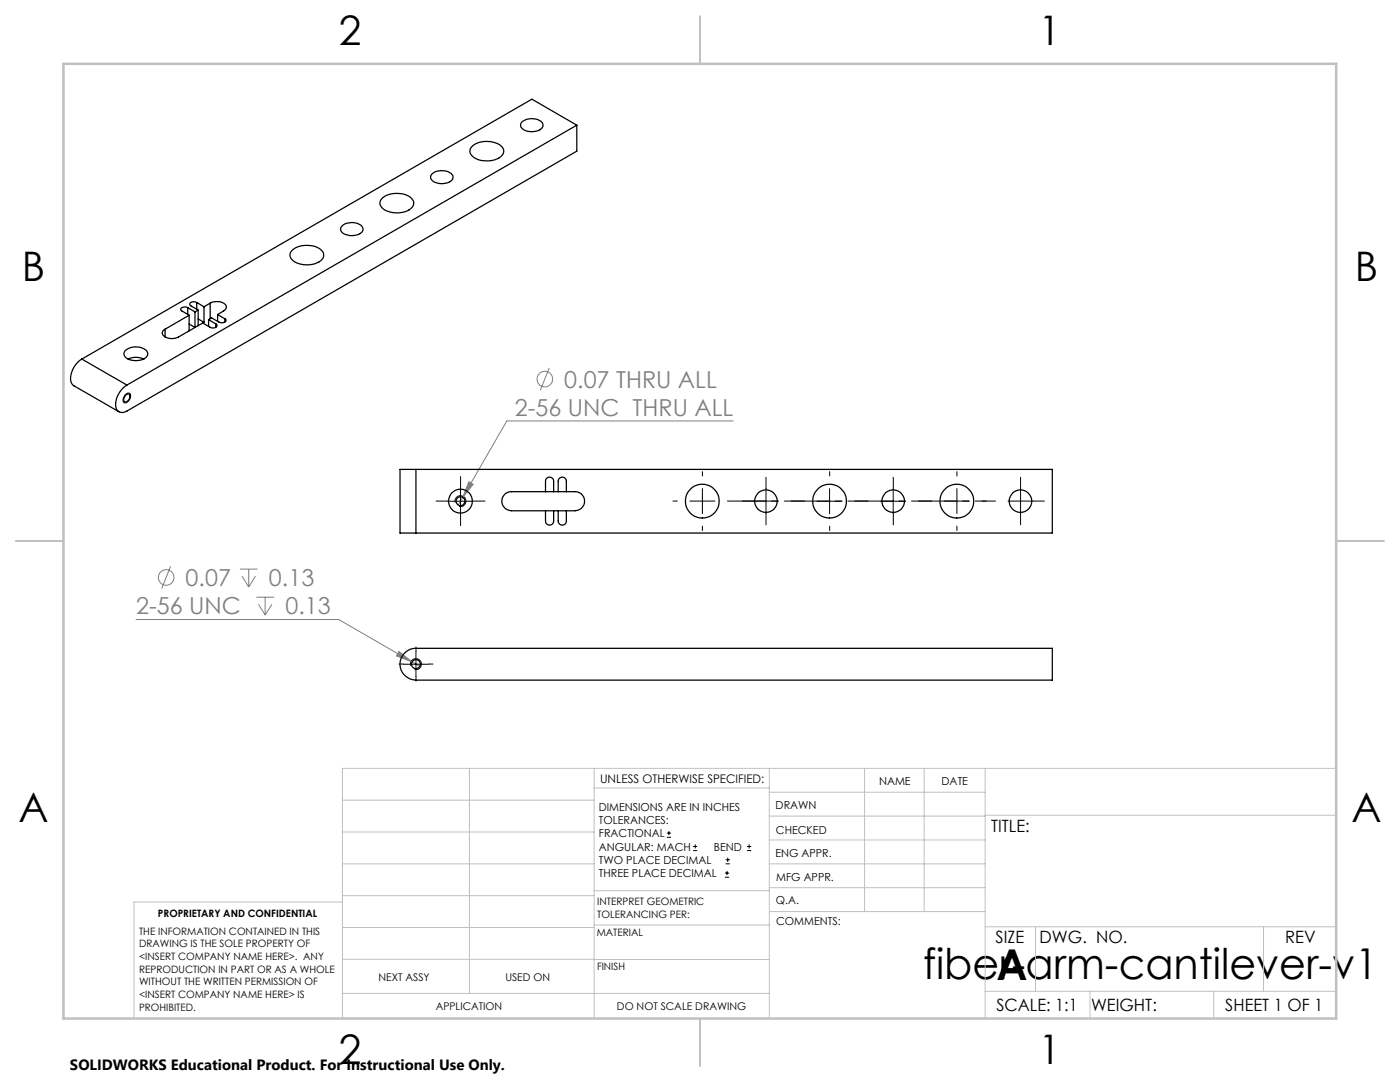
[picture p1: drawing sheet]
<svg xmlns="http://www.w3.org/2000/svg" width="279mm" height="216mm" viewBox="0 0 279 216" stroke-linecap="round" stroke-linejoin="round" font-family="sans-serif">
<g fill="none" stroke="#808080" stroke-width=".2">
<path d="M109.6 73.4l-1.8 4.5M92.4 99.2l-1 1.6M93.6 96.1l.8 .5-2 2.6zM146.3 84h-45.2l-8.7 15.2M34 113l-1.7 4.4M47.9 113.6h3.5M48.3 115l1.3 2.1M49.6 113.6v3.5M51 115l-1.4 2.1M51.2 119.2h3.5M52.9 119.2v3.5M27.2 123.6h40.4l14.6 8.5"/>
<path d="M51.6 120.6l1.3 2.1M54.3 120.6l-1.4 2.1M79.6 130l2.6 2.1-3.1-1.2zM82.2 132.1l1.6 .9"/>
<circle cx="108.7" cy="75.7" r="1.56"/>
<circle cx="33.2" cy="115.2" r="1.56"/>
</g>
<g fill="none" stroke="#000" stroke-width=".2">
<path d="M25 78.8a.58 .58 0 0 1 .8-.3 .58 .58 0 0 1 .2 .8 1.07 1.07 0 0 1-1.3 1l-.1-.6zM91.9 97.5v5M165.6 97.5v5M178.3 97.5v5M89.4 100h5M90.8 100.3a1.1 1.1 0 0 1 1-1.4 1.1 1.1 0 0 1 1.2 1.2 1.1 1.1 0 0 1-1.4 1M163.1 100h5M175.8 100h5M80.5 132.5h5M82 132.8a1.09 1.09 0 0 1 .9-1.4 1.09 1.09 0 0 1 1.2 1.2 1.09 1.09 0 0 1-1.4 1M83 130v5M133.1 167.1h.8"/>
<path d="M133.1 166.2h.8M133.5 165.8v.9M138.3 169.7h.8M138.3 168.9h.8M138.7 168.5v.8M144.7 175h.8M144.7 174.2h.8M144.8 172.4h.9M144.8 171.6h.9M145.1 173.8v.8M145.2 171.1v.9M149.1 169.7h.8"/>
<path d="M149.1 168.9h.8M149.5 168.5v.8"/>
</g>
<g fill="none" stroke="#c0c0c0" stroke-width=".2">
<path d="M68.3 159.7h50.3M93.7 153.3v44.9M118.6 153.3v49.9M118.6 157.2h34.9M153.5 153.3v49.9M153.5 158.1h43.1M172.5 153.3v28.6M184.4 153.3v28.6M196.6 153.3v49.9M266.7 153.3h-198.4v49.9M68.3 178.7h50.3M68.3 172.4h50.3"/>
<path d="M68.3 166h50.3M68.3 180h-41.6v23.2M118.6 177.7h35M153.5 167.6h43.1M153.5 162.8h43.1M153.5 172.4h43.1M153.5 177.1h43.1M196.6 162.7h70.1M68.3 198.2h85.2M68.3 191.4l85.2 .1M68.3 185.1h50.3M118.6 184.6h35"/>
<path d="M153.6 181.9h43M196.6 197.8h70.1M196.6 184.9h70.1M206.7 184.9v12.9M217.5 197.8v5.4M242.2 197.8v5.4M252.2 184.9v12.9"/>
</g>
<path d="M139.7 3.2v9.5M3.1 107.9h9.6M266.7 107.9h9.5M139.7 203.2v9.6" fill="none" stroke="#c0c0c0" stroke-width=".25"/>
<path d="M12.7 12.7h254v190.5h-254z" fill="none" stroke="#c0c0c0" stroke-width=".5"/>
<g fill="none" stroke="#000" stroke-width=".2" stroke-dasharray="15.2 1.3 1.3 1.3">
<path d="M89.4 100h-2.4M91.9 97.5v-2.4M94.4 100h2.4M135.2 100h-.9M140.2 100v-2.5M140.2 100h-2.5M140.2 100v2.5M140.2 100h2.5M140.2 95v-.9M150.4 100h-2.3M152.9 100v-2.5M152.9 100h-2.5"/>
<path d="M152.9 100v2.5M152.9 100h2.5M152.9 97.5v-2.3M165.6 95v-.9M178.3 97.5v-2.3M191 100v-2.5M191 100h-2.5M191 100v2.5M191 100h2.5M191 95v-.9M196 100h.9M203.7 100v-2.5"/>
<path d="M203.7 100h-2.5M203.7 100v2.5M203.7 100h2.5M203.7 97.5v-2.3M206.2 100h2.2M91.9 102.5v2.4M140.2 105v.9M152.9 102.5v2.2M165.6 105v.9M178.3 102.5v2.2M191 105v.9M203.7 102.5v2.2"/>
<path d="M80.5 132.5h-.9M83 130v-.9M83 135v.9M85.5 132.5h.9"/>
</g>
<path d="M145.2 100h15.4M157.9 100h15.4M170.6 100h15.4M183.3 100h15.4" fill="none" stroke="#000" stroke-width=".2" stroke-dasharray="15.2 1.3 1.3 1.3" stroke-dashoffset="7.7"/>
<path d="M79.6 130l-.5 .9 3.1 1.2zM93.6 96.1l-1.2 3.1 2-2.6z" fill="#808080"/>
<g fill="none" stroke="#000" stroke-width=".25">
<path d="M76.4 39.4a5 5 0 0 1 5.7 .1 1.39 1.39 0 0 1-.5 2.4 4.8 4.8 0 0 1-5.5-.7 1.29 1.29 0 0 1 .3-1.8zM86.2 34.7a3.1 3.1 0 0 1 4 .1 1.03 1.03 0 0 1-.8 1.6 3.1 3.1 0 0 1-3.4-.6 .84 .84 0 0 1 .2-1.1zM94.1 29.3a4.7 4.7 0 0 1 6.2 .2 1.55 1.55 0 0 1-1.2 2.3 4.8 4.8 0 0 1-5.1-.9 1.16 1.16 0 0 1 .1-1.6zM104.1 24.4a3.1 3.1 0 0 1 4.1 0 1.06 1.06 0 0 1-.8 1.7 2.76 2.76 0 0 1-3.5-.9zM115.1 25v5.2l-89.8 51.8a1.39 1.39 0 0 1-1.6 .2 1.39 1.39 0 0 1-.6-1.5 4.9 4.9 0 0 1 2.2-3.9M115.1 25l-89.8 51.8M115.1 25l-8.9-5.2-89.9 51.8M58.2 50.1a4.7 4.7 0 0 1 6.2 .1 1.55 1.55 0 0 1-1.2 2.3 4.7 4.7 0 0 1-5.1-.9 1.16 1.16 0 0 1 .1-1.5zM68.2 45.1a3.1 3.1 0 0 1 4 .1 1.03 1.03 0 0 1-.8 1.6 3.1 3.1 0 0 1-3.3-.7 .84 .84 0 0 1 .1-1zM16.3 71.6a4.6 4.6 0 0 0-2.1 4.7l.4 .6 9.1 5.3M16.3 71.6l9 5.2M24.9 70.1a3.3 3.3 0 0 1 4.4 0 1.11 1.11 0 0 1-.9 1.7 3.1 3.1 0 0 1-3.6-.9z"/>
<path d="M25 78.9l.6-.3a.95 .95 0 0 1 .2 1 .95 .95 0 0 1-.9 .6 .91 .91 0 0 1 .1-1.3zM25.5 71.6a3.7 3.7 0 0 1 3.2 0M32.9 65.7v1.5M37.5 61.4l-.8-.1a.48 .48 0 0 0-.6 .6l1.6 1M37.5 61.4l1.4 .8M37.5 61.4v1.3M37.7 62.9l-4.8 2.8M37.7 62.9v3.1M38.9 62.2v3.1l-1.2-.6M39.3 60.4l-.8-.2a.49 .49 0 0 0-.6 .7l1.6 1M39.3 60.4l1.4 .8M39.3 60.4v1.3"/>
<path d="M39.5 61.9l-.6 .3M39.5 61.9v3.1M39.5 63.6l1.2 .7M40.5 64.5l-4.9 2.7a2.43 2.43 0 0 1-3.2-.6 .86 .86 0 0 1 .5-.9M40.5 64.5l1.4 .8 .8 .1a.52 .52 0 0 0 .6-.6l-.2-.2M40.7 61.2v3.1M40.7 64.3l-.2 .2M41.6 63.8l1.5 .8M41.6 63.8v1.3M41.9 60.5a2.32 2.32 0 0 1 3.3 .6 .84 .84 0 0 1-.6 1l-1.2 .7M41.9 60.5l-1.2 .7M41.9 60.5v3.1"/>
<path d="M43.1 64.6v.7M43.4 62.8l1.5 .8M43.4 62.8v1.3M44.9 63.6l.1 .1a.62 .62 0 0 1-.8 .7l-2-1-.6 .4M44.9 63.6v.7M83 93.7h-3.2v12.7h3.2M83 93.7h127v12.7h-127M83 93.7v12.7M100.9 98.5l1.2-.4h12.7a1.9 1.9 0 0 1 1.9 1.9 1.9 1.9 0 0 1-1.9 1.9h-12.7a1.92 1.92 0 0 1-1.8-1.3 1.92 1.92 0 0 1 .6-2.1zM108.9 98.1v-2.1a.81 .81 0 0 1 .8-.8 .81 .81 0 0 1 .8 .8v2.1M111.4 98.1v-2.1a.81 .81 0 0 1 .8-.8 .81 .81 0 0 1 .8 .8v2.1M108.9 101.9v2.1a.81 .81 0 0 0 .8 .8 .81 .81 0 0 0 .8-.8v-2.1"/>
<path d="M111.4 101.9v2.1a.81 .81 0 0 0 .8 .8 .81 .81 0 0 0 .8-.8v-2.1M80.6 130.5a3.2 3.2 0 0 1 2.4-1.1h127v6.3h-127a3.2 3.2 0 0 1-2.9-1.8 3.2 3.2 0 0 1 .5-3.4z"/>
<circle cx="140.2" cy="100" r="3.4"/>
<circle cx="165.6" cy="100" r="3.4"/>
<circle cx="191" cy="100" r="3.4"/>
<circle cx="91.9" cy="100" r="2.37"/>
<circle cx="91.9" cy="100" r=".89"/>
<circle cx="152.9" cy="100" r="2.23"/>
<circle cx="178.3" cy="100" r="2.23"/>
<circle cx="203.7" cy="100" r="2.23"/>
<circle cx="83" cy="132.5" r=".89"/>
</g>
<g font-size="8.5">
<text x="184.2" y="195.4">fiber-arm-cantilever-v1</text>
<text x="198.9" y="195.5">A</text>
</g>
<g font-size="8.1">
<text x="67.6" y="8.9">2</text>
<text x="207.3" y="8.9">1</text>
<text x="4.4" y="56.2">B</text>
<text x="270.4" y="56.2">B</text>
<text x="3.7" y="164.1">A</text>
<text x="269.7" y="164.1">A</text>
<text x="67.6" y="212.4">2</text>
<text x="207.3" y="212.4">1</text>
</g>
<g font-size="4.7" fill="#808080">
<text x="112.6" y="77.3">0.07 THRU ALL</text>
<text x="102.8" y="83">2-56 UNC THRU ALL</text>
<text x="37" y="116.9">0.07</text>
<text x="53.7" y="116.9">0.13</text>
<text x="27.2" y="122.5">2-56 UNC</text>
<text x="57" y="122.5">0.13</text>
</g>
<g font-size="3.4">
<text x="197.8" y="166">TITLE:</text>
<text x="198.7" y="188.1">SIZE</text>
<text x="207.5" y="188.1">DWG. NO.</text>
<text x="256.5" y="188.2">REV</text>
<text x="198.8" y="201.7">SCALE: 1:1</text>
<text x="217.7" y="201.8">WEIGHT:</text>
<text x="244.5" y="201.7">SHEET 1 OF 1</text>
</g>
<text font-size="3" x="14" y="213.5">SOLIDWORKS Educational Product. For Instructional Use Only.</text>
<text font-size="2.4" x="119.8" y="156.2">UNLESS OTHERWISE SPECIFIED:</text>
<g font-size="2.2">
<text x="119.5" y="161.8">DIMENSIONS ARE IN INCHES</text>
<text x="154.8" y="161.4">DRAWN</text>
<text x="175.4" y="156.6">NAME</text>
<text x="187.9" y="156.7">DATE</text>
<text x="119.5" y="164.4">TOLERANCES:</text>
<text x="119.5" y="167.1">FRACTIONAL</text>
<text x="154.9" y="166.3">CHECKED</text>
<text x="119.5" y="169.7">ANGULAR: MACH</text>
<text x="119.5" y="172.4">TWO PLACE DECIMAL</text>
<text x="142.5" y="169.7">BEND</text>
<text x="154.8" y="171">ENG APPR.</text>
<text x="119.5" y="175">THREE PLACE DECIMAL</text>
<text x="154.9" y="175.7">MFG APPR.</text>
<text x="154.9" y="180.4">Q.A.</text>
<text x="154.9" y="184.6">COMMENTS:</text>
</g>
<g font-size="2.1">
<text x="75.5" y="195.7">NEXT ASSY</text>
<text x="100.9" y="195.7">USED ON</text>
<text x="86.9" y="201.5">APPLICATION</text>
<text x="123.1" y="201.6">DO NOT SCALE DRAWING</text>
</g>
<g font-size="2">
<text x="31.5" y="182.9">PROPRIETARY AND CONFIDENTIAL</text>
<text x="119.2" y="180.6">INTERPRET GEOMETRIC</text>
<text x="119.2" y="183.1">TOLERANCING PER:</text>
<text x="27.8" y="186.5">THE INFORMATION CONTAINED IN THIS</text>
<text x="27.8" y="189">DRAWING IS THE SOLE PROPERTY OF</text>
<text x="27.8" y="191.6">&lt;INSERT COMPANY NAME HERE&gt;. ANY</text>
<text x="119.1" y="186.7">MATERIAL</text>
<text x="27.8" y="194.1">REPRODUCTION IN PART OR AS A WHOLE</text>
<text x="27.8" y="196.6">WITHOUT THE WRITTEN PERMISSION OF</text>
<text x="119.1" y="193.5">FINISH</text>
<text x="27.8" y="199.1">&lt;INSERT COMPANY NAME HERE&gt; IS</text>
<text x="27.8" y="201.7">PROHIBITED.</text>
</g>
</svg>
